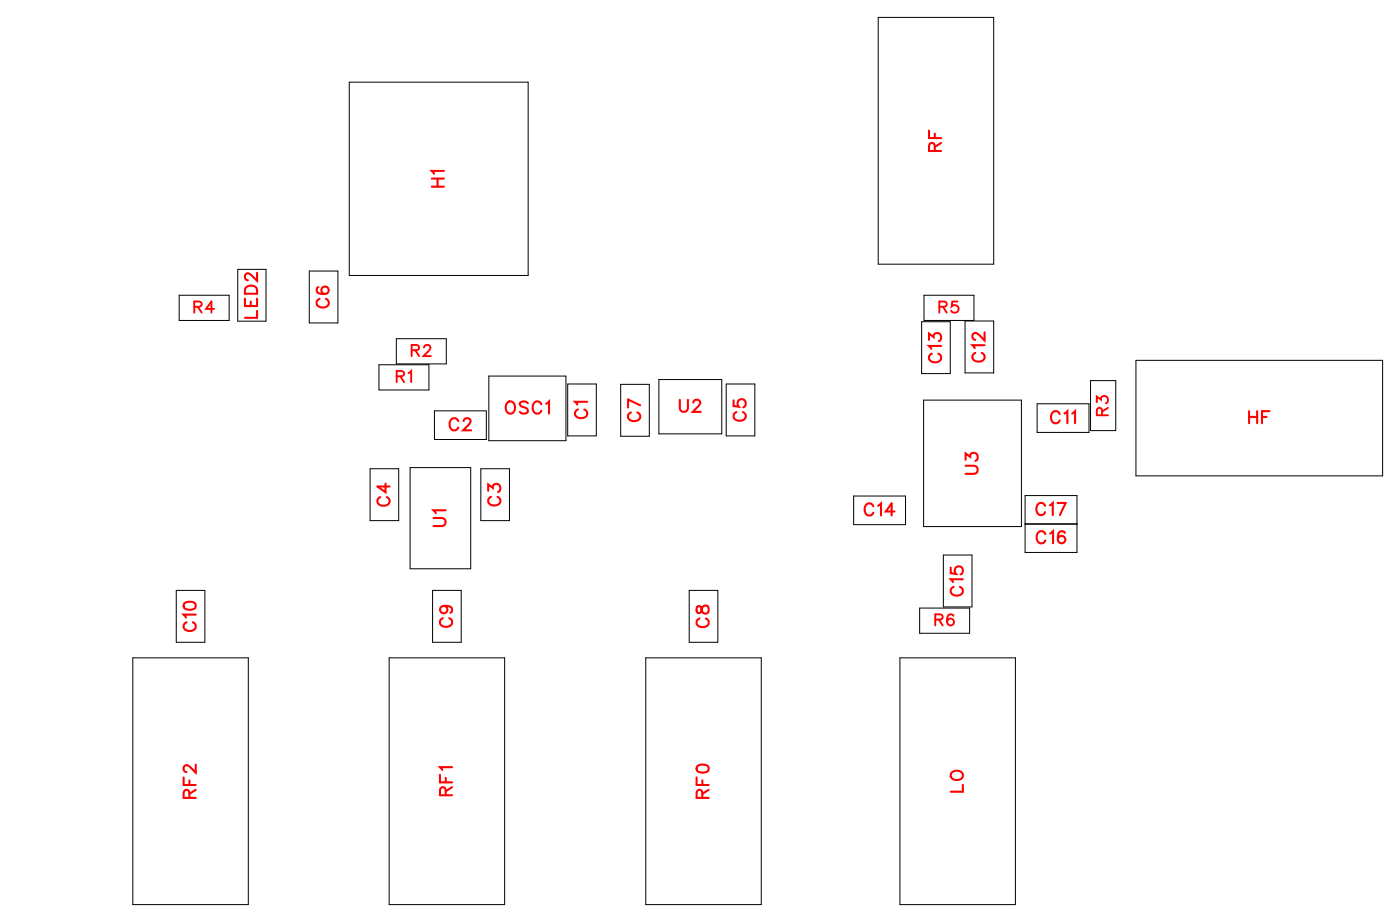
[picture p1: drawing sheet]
<svg xmlns="http://www.w3.org/2000/svg" width="82mm" height="54mm" viewBox="0 0 82 54" stroke-linecap="round" stroke-linejoin="round" font-family="sans-serif">
<g fill="none" stroke="#000" stroke-width=".06">
<path d="M10.5 17.3h2.9v1.4h-2.9zM13.9 15.7h1.7v3.1h-1.7zM18.1 15.8h1.7v3.1h-1.7zM20.4 4.8h10.5v11.3h-10.5zM23.2 19.8h2.9v1.5h-2.9zM51.4 1h6.7v14.4h-6.7zM53.9 18.8h1.7v3h-1.7zM54 17.3h3v1.4h-3zM56.4 18.8h1.7v3h-1.7zM7.8 38.5h6.7v14.4h-6.7zM10.3 34.5h1.7v3h-1.7zM21.6 27.4h1.7v3h-1.7z"/>
<path d="M22.2 21.3h2.9v1.5h-2.9zM22.8 38.5h6.7v14.4h-6.7zM24 27.3h3.5v6h-3.5zM25.3 34.5h1.7v3h-1.7zM25.4 24h3v1.7h-3zM28.1 27.4h1.7v3h-1.7zM28.6 22h4.5v3.8h-4.5zM33.2 22.4h1.7v3.1h-1.7zM36.3 22.5h1.7v3h-1.7zM37.8 38.5h6.7v14.4h-6.7zM38.5 22.2h3.7v3.2h-3.7zM40.3 34.5h1.7v3h-1.7z"/>
<path d="M42.5 22.4h1.6v3.1h-1.6zM49.9 29h3.1v1.7h-3.1zM52.6 38.5h6.8v14.4h-6.8zM53.8 35.5h2.9v1.5h-2.9zM54 23.4h5.7v7.4h-5.7zM55.2 32.4h1.6v3.1h-1.6zM60 30.6h3M60 29h3v3.3h-3zM60.7 23.6h3v1.7h-3zM63.8 22.3h1.5v2.9h-1.5zM66.4 21.1h14.5v6.7h-14.5z"/>
</g>
<g fill="none" stroke="#f00" stroke-width=".12">
<path d="M14.3 17.5v.4h.7v-.4M14.4 16.8a.39 .39 0 0 1 .6 .1v.3h-.7zM14.7 17.6v.3M15 15.9v.5l-.3-.3-.2-.1-.2 .1v.1l.2 .2M15 18.2v.4h-.7M18.6 16.8a.35 .35 0 0 0 .2 .4 .35 .35 0 0 0 .4-.2 .22 .22 0 0 0-.2-.3 .22 .22 0 0 0-.2 .3 .22 .22 0 0 0 .2 .2M18.7 17.5a.26 .26 0 0 0-.2 .3 .26 .26 0 0 0 .3 .2h.2a.26 .26 0 0 0 .2-.2 .26 .26 0 0 0-.1-.3M25.3 10.9h.7M25.3 10.4h.7M25.6 10.4v.5M26 10h-.7l.1 .2M54.3 19.9v-.4l.3 .2a.24 .24 0 0 1 .4-.2 .24 .24 0 0 1-.1 .4"/>
<path d="M54.3 7.6v.5h.7M54.7 8.8l-.1-.4h-.1l-.2 .1v.3h.7M54.7 7.8v.3M55 8.4l-.3 .2M57.6 19.4v.5l-.4-.3-.2-.1-.1 .1v.1l.1 .2M10.8 35.3l.2-.1a.3 .3 0 0 1 .4 .2 .38 .38 0 0 1-.3 .3 .38 .38 0 0 1-.4-.3zM10.9 36.4a.26 .26 0 0 0-.2 .3 .26 .26 0 0 0 .3 .2h.2a.26 .26 0 0 0 .3-.2 .26 .26 0 0 0-.2-.3M11.4 35.9h-.7l.2 .2M22.2 29.1a.26 .26 0 0 0-.1 .3 .26 .26 0 0 0 .2 .2h.2a.26 .26 0 0 0 .3-.2 .26 .26 0 0 0-.2-.3M22.5 28.3v.5l-.4-.4h.7M25.4 30.3h.5l.2 .2-.1 .2-.6 .1M25.9 36.1a.26 .26 0 0 0-.2 .3 .26 .26 0 0 0 .3 .2h.2a.26 .26 0 0 0 .2-.2 .26 .26 0 0 0-.1-.3"/>
<path d="M26 35.4a.22 .22 0 0 1 .2 .3 .22 .22 0 0 1-.4 .1 .22 .22 0 0 1 0-.3l.2-.1a.34 .34 0 0 1 .4 .3l-.1 .1M26.1 29.8h-.7l.1 .2M26.8 24.6a.26 .26 0 0 0-.3-.2 .26 .26 0 0 0-.2 .3v.2a.26 .26 0 0 0 .2 .3 .26 .26 0 0 0 .3-.2M27.1 24.6l.2-.2h.1l.1 .2-.1 .2-.3 .4h.5M28.6 28.7v-.4l.2 .2a.24 .24 0 0 1 .4-.2 .25 .25 0 0 1-.1 .5M28.7 29a.26 .26 0 0 0-.1 .3 .26 .26 0 0 0 .2 .2h.2a.26 .26 0 0 0 .3-.2 .26 .26 0 0 0-.2-.3M29.6 23.6l.1-.1a.33 .33 0 0 1 .4 .3 .33 .33 0 0 1-.4 .3l-.1-.2zM30.9 23.6l-.2-.1-.3 .1 .1 .1 .4 .3v.1l-.2 .1-.3-.1M31.7 23.6a.26 .26 0 0 0-.3-.1 .26 .26 0 0 0-.2 .2v.2a.26 .26 0 0 0 .2 .3 .26 .26 0 0 0 .3-.2M31.9 23.6l.2-.1v.7M33.8 23.9a.26 .26 0 0 0-.2 .3 .26 .26 0 0 0 .3 .2h.2a.26 .26 0 0 0 .2-.2 .26 .26 0 0 0-.1-.3M34.3 23.5h-.7l.2 .2"/>
<path d="M36.9 24.1a.26 .26 0 0 0-.2 .3 .26 .26 0 0 0 .3 .2h.2a.26 .26 0 0 0 .2-.2 .26 .26 0 0 0-.1-.3M37.4 23.7l-.7-.3v.4M39.8 23.4v.5l.2 .2 .2-.1v-.6M40.5 23.5l.2-.1h.1l.2 .1-.1 .2-.4 .4h.5M40.8 35.5v.3h.1l.3-.4a.24 .24 0 0 1 .3 .2 .24 .24 0 0 1-.3 .3l-.1-.1-.1-.3zM40.9 36.2a.26 .26 0 0 0-.2 .3 .26 .26 0 0 0 .3 .2h.2a.26 .26 0 0 0 .2-.2 .26 .26 0 0 0-.1-.3M42.9 23.4v.3l.3 .1a.25 .25 0 0 1 0-.4 .25 .25 0 0 1 .4 0 .25 .25 0 0 1-.1 .4M43.1 24.1a.26 .26 0 0 0-.2 .3 .26 .26 0 0 0 .3 .2h.1a.26 .26 0 0 0 .3-.2 .26 .26 0 0 0-.2-.3M51.1 29.6a.26 .26 0 0 0-.3-.2 .26 .26 0 0 0-.2 .3v.2a.26 .26 0 0 0 .2 .2 .26 .26 0 0 0 .3-.1M51.4 29.6l.1-.2v.7M52.3 29.9h-.5l.3-.5v.7M54.5 20.7a.26 .26 0 0 0-.2 .3 .26 .26 0 0 0 .3 .2h.2a.26 .26 0 0 0 .2-.2 .26 .26 0 0 0-.1-.3"/>
<path d="M55 20.2h-.7l.2 .2M55.6 33.2v.3h.3a.25 .25 0 0 1 0-.3 .25 .25 0 0 1 .4 0 .25 .25 0 0 1-.1 .4M55.8 34.3a.26 .26 0 0 0-.2 .3 .26 .26 0 0 0 .3 .2h.1a.26 .26 0 0 0 .3-.2 .26 .26 0 0 0-.2-.3M56.3 33.9h-.7l.1 .1M56.5 27.2h.5l.2 .2-.1 .3h-.6M56.5 26.9v-.4l.2 .2a.24 .24 0 0 1 .4-.2 .24 .24 0 0 1-.1 .4M57 20.6a.26 .26 0 0 0-.1 .3 .26 .26 0 0 0 .2 .2h.2a.26 .26 0 0 0 .3-.2 .26 .26 0 0 0-.2-.3M57.6 20.2h-.7l.1 .2M61.1 29.6a.26 .26 0 0 0-.3-.2 .26 .26 0 0 0-.2 .3v.1a.26 .26 0 0 0 .2 .3 .26 .26 0 0 0 .3-.2M61.1 31.2a.26 .26 0 0 0-.3-.1 .26 .26 0 0 0-.2 .2v.2a.26 .26 0 0 0 .2 .3 .26 .26 0 0 0 .3-.2M61.4 29.5l.2-.1v.7M61.4 31.2l.2-.1v.7"/>
<path d="M61.9 29.4h.4l-.3 .7M62 24.2a.26 .26 0 0 0-.3-.2 .26 .26 0 0 0-.2 .3v.2a.26 .26 0 0 0 .2 .2 .26 .26 0 0 0 .3-.1M62.3 24.2l.1-.2v.7M62.3 31.2l-.1-.1a.35 .35 0 0 0-.4 .2 .35 .35 0 0 0 .3 .5 .22 .22 0 0 0 .2-.2 .22 .22 0 0 0-.2-.3 .22 .22 0 0 0-.2 .2M62.7 24.2l.2-.2v.7M73.1 24v.7M73.1 24.4h.4M73.5 24v.7M73.8 24.4h.3M74.2 24h-.4v.7M10.7 45.5v.4h.7M11.1 46.6l-.1-.4h-.1l-.2 .1v.3h.7"/>
<path d="M11.1 45.6v.3M11.4 44.7v.5l-.3-.4-.2-.1-.2 .2v.1l.2 .1M11.4 46.2l-.3 .2M25.7 45.3v.4h.7M26.1 46.5l-.1-.4-.1-.1-.2 .2v.3h.7M26.1 45.5v.2M26.4 44.8h-.7l.2 .2M26.4 46l-.3 .3M40.7 45.5v.4h.7M40.8 44.8l.2-.1a.3 .3 0 0 1 .4 .3 .38 .38 0 0 1-.3 .2 .38 .38 0 0 1-.4-.3zM41.1 46.6l-.1-.4h-.1l-.2 .1v.3h.7M41.1 45.6v.3"/>
<path d="M41.4 46.2l-.3 .2M55.7 45.1a.35 .35 0 0 1 .4 0 .35 .35 0 0 1 .2 .4 .33 .33 0 0 1-.5 .1 .33 .33 0 0 1-.1-.5zM56.3 45.9v.4h-.7"/>
</g>
<g fill="none" stroke="#f00" stroke-width=".11">
<path d="M11.4 17.9h.3l.1-.2-.4-.1v.7M11.6 17.9l.2 .4M12.5 18.1h-.4l.3-.5v.7M54.9 17.9h.4v-.2l-.4-.1v.7M55.2 17.9l.2 .4M56 17.6h-.3v.3a.23 .23 0 0 1 .3 0 .23 .23 0 0 1 0 .3 .23 .23 0 0 1-.4 0M23.2 22h.4v-.2l-.4-.1v.6M23.4 22l.2 .3M23.9 21.8l.1-.1v.6M24.1 20.5l.3-.1 .1-.2h-.4v.6M24.3 20.5l.2 .3M24.8 20.3l.1-.1 .3 .1-.4 .5h.4"/>
<path d="M54.7 36.2h.4v-.2l-.4-.1v.7M54.9 36.2l.2 .4M55.8 36l-.1-.1a.32 .32 0 0 0-.4 .3 .32 .32 0 0 0 .3 .4 .2 .2 0 0 0 .2-.2 .2 .2 0 0 0-.2-.2 .2 .2 0 0 0-.2 .1M64.1 23.5v-.3l.3 .2a.22 .22 0 0 1 .3-.2 .22 .22 0 0 1 0 .4M64.5 24.3l-.1-.4h-.2l-.1 .4h.7M64.8 23.8l-.3 .3"/>
</g>
<g font-size="1.2" fill="#fff">
<text x="26.3" y="11" transform="rotate(-90 26.3 11)">H1</text>
<text x="55.3" y="8.9" transform="rotate(-90 55.3 8.9)">RF</text>
<text x="15.3" y="18.6" transform="rotate(-90 15.3 18.6)">LED2</text>
<text x="19.5" y="18" transform="rotate(-90 19.5 18)">C6</text>
<text x="55.3" y="21.2" transform="rotate(-90 55.3 21.2)">C13</text>
<text x="57.9" y="21.2" transform="rotate(-90 57.9 21.2)">C12</text>
<text x="23.1" y="29.6" transform="rotate(-90 23.1 29.6)">C4</text>
<text x="26.2" y="25.5">C2</text>
<text x="29.5" y="24.5">OSC1</text>
<text x="29.6" y="29.6" transform="rotate(-90 29.6 29.6)">C3</text>
<text x="34.6" y="24.5" transform="rotate(-90 34.6 24.5)">C1</text>
<text x="37.7" y="24.7" transform="rotate(-90 37.7 24.7)">C7</text>
<text x="39.7" y="24.4">U2</text>
<text x="43.9" y="24.7" transform="rotate(-90 43.9 24.7)">C5</text>
<text x="57.5" y="27.8" transform="rotate(-90 57.5 27.8)">U3</text>
<text x="61.4" y="25">C11</text>
<text x="73" y="25">HF</text>
<text x="26.4" y="30.8" transform="rotate(-90 26.4 30.8)">U1</text>
<text x="50.5" y="30.4">C14</text>
<text x="56.6" y="34.9" transform="rotate(-90 56.6 34.9)">C15</text>
<text x="60.6" y="30.4">C17</text>
<text x="60.6" y="32.1">C16</text>
<text x="11.7" y="36.9" transform="rotate(-90 11.7 36.9)">C10</text>
<text x="26.7" y="36.7" transform="rotate(-90 26.7 36.7)">C9</text>
<text x="41.7" y="36.7" transform="rotate(-90 41.7 36.7)">C8</text>
<text x="11.7" y="46.7" transform="rotate(-90 11.7 46.7)">RF2</text>
<text x="26.7" y="46.6" transform="rotate(-90 26.7 46.6)">RF1</text>
<text x="41.7" y="46.7" transform="rotate(-90 41.7 46.7)">RF0</text>
<text x="56.6" y="46.3" transform="rotate(-90 56.6 46.3)">LO</text>
</g>
<g font-size="1.1" fill="#fff">
<text x="11.3" y="18.5">R4</text>
<text x="23.1" y="22.6">R1</text>
<text x="24" y="21.1">R2</text>
<text x="54.9" y="18.5">R5</text>
<text x="65.1" y="24.3" transform="rotate(-90 65.1 24.3)">R3</text>
<text x="54.6" y="36.8">R6</text>
</g>
</svg>
